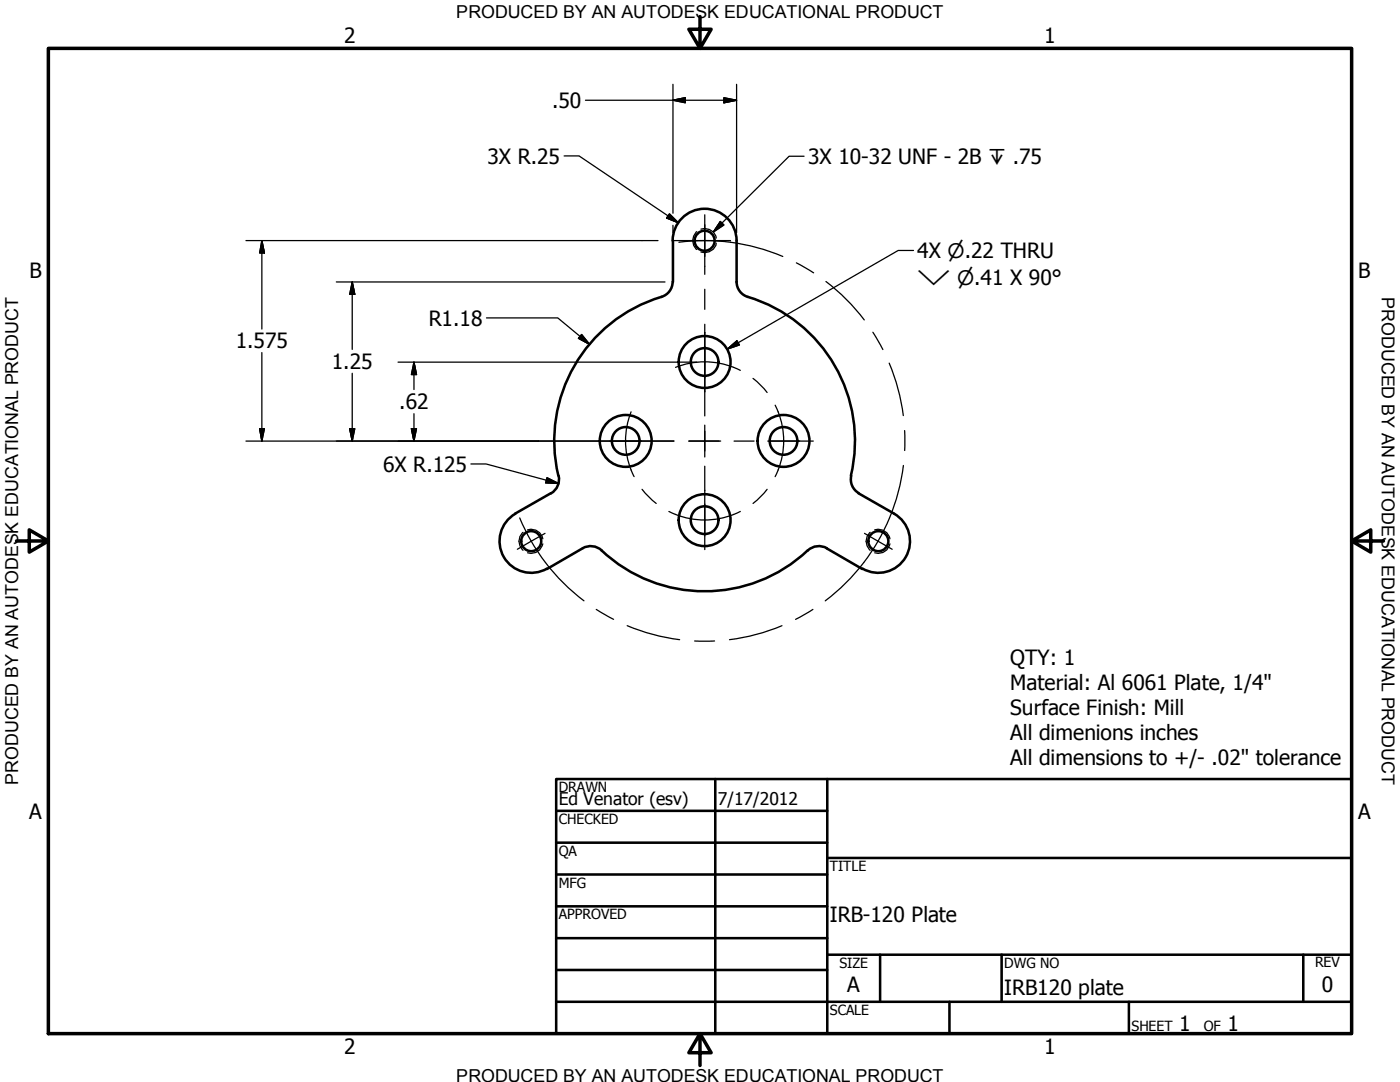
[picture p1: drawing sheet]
<svg xmlns="http://www.w3.org/2000/svg" width="279mm" height="216mm" viewBox="0 0 279 216" stroke-linecap="round" stroke-linejoin="round" font-family="sans-serif">
<!-- layer: Visible (ANSI) -->
<g fill="none" stroke="#000" stroke-width=".51">
<path d="M134.2 48a6.4 6.4 0 0 1 6.4-6.3 6.4 6.4 0 0 1 6.4 6.3M134.2 56.2a3.1 3.1 0 0 1-2.2 3 30 30 0 0 0-20.6 35.7M134.3 48v8.3M147 56.2a3.1 3.1 0 0 0 2.2 3 30 30 0 0 1 20.6 35.7M147 48v8.3M109.9 98.4l-7.1 4.1M111.5 94.9a3.2 3.2 0 0 1-1.5 3.5M169.9 94.9a3.1 3.1 0 0 0 1.5 3.5M171.3 98.4l7.1 4.1M102.9 102.5a6.3 6.3 0 0 0-2.4 8.6 6.3 6.3 0 0 0 8.7 2.4M116.3 109.4l-7.1 4.1M116.3 109.4a3.2 3.2 0 0 1 3.8 .4"/>
<path d="M120 109.8a30 30 0 0 0 41.2 0M165 109.4l7.1 4.1M165 109.4a3.2 3.2 0 0 0-3.8 .4M178.5 102.5a6.3 6.3 0 0 1 2.3 8.6 6.3 6.3 0 0 1-8.7 2.4"/>
<circle cx="140.6" cy="48" r="2"/>
<circle cx="140.6" cy="72.2" r="2.76"/>
<circle cx="140.6" cy="72.2" r="5.2"/>
<circle cx="124.9" cy="88" r="2.76"/>
<circle cx="124.9" cy="88" r="5.2"/>
<circle cx="156.4" cy="88" r="2.76"/>
<circle cx="156.4" cy="88" r="5.2"/>
<circle cx="106" cy="108" r="2"/>
<circle cx="140.6" cy="103.8" r="2.76"/>
<circle cx="140.6" cy="103.8" r="5.2"/>
<circle cx="175.3" cy="108" r="2"/>
</g>
<!-- layer: Hidden Narrow (ANSI) -->
<path d="M139.1 46.2a2.33 2.33 0 0 0 0 3.6M139.9 45.7a2.35 2.35 0 0 1 3 1.8M142.9 48.5a2.25 2.25 0 0 1-3 1.8M104.4 106.2a2.33 2.33 0 0 0 0 3.6M105.3 105.7a2.35 2.35 0 0 1 3 1.8M108.3 108.5a2.34 2.34 0 0 1-3 1.8M173.7 106.2a2.33 2.33 0 0 0 0 3.6M174.6 105.7a2.35 2.35 0 0 1 3 1.8M177.6 108.5a2.34 2.34 0 0 1-3 1.8" fill="none" stroke="#000" stroke-width=".25"/>
<!-- layer: Border (ANSI) -->
<path d="M9.7 9.7h260v196.5h-260zM139.7 3.3v6.4l-2.2-3.9h4.4l-2.2 3.9M3.3 107.9h6.4l-3.9-2.2v4.5l3.9-2.3M269.7 107.9l3.9 2.3v-4.5l-3.9 2.2h6.4M139.7 206.2l2.2 3.9h-4.4l2.2-3.9v6.4" fill="none" stroke="#000" stroke-width=".7"/>
<!-- layer: Title (ANSI) -->
<g fill="none" stroke="#000" stroke-width=".51">
<path d="M111 155.4h158.7v50.8h-158.7zM142.7 155.4v50.8M165.1 155.4v50.8M111 161.8h54.1M111 168.1h54.1M111 174.5h54.1M165.1 171.2h104.6M111 180.8h54.1M111 187.2h54.1M111 193.5h54.1M111 199.9h158.7M165.1 190.5h104.6"/>
<path d="M175.6 190.5v9.4M189.5 199.9v6.3M199.9 190.5v9.4M225.3 199.9v6.3M260.1 190.5v9.4"/>
</g>
<!-- layer: Symbol (ANSI) -->
<path d="M160.5 31.2h-3l-15.1 15.1M143.8 44.2l.7 .7-2.1 1.4zM182.3 50h-3l-34.1 19.7M145.2 69.7l1.9-1.7 .5 .8z" fill="none" stroke="#000" stroke-width=".25"/>
<path d="M143.8 44.2l-1.4 2.1zM143.8 44.2l.7 .7-2.1 1.4zM145.2 69.7l1.9-1.7zM145.2 69.7l1.9-1.7 .5 .8z" fill="#000" stroke="#000" stroke-width=".25"/>
<!-- layer: Dimension (ANSI) -->
<g fill="none" stroke="#000" stroke-width=".25">
<path d="M134.3 16.8v25.7M144.5 19.5l2.5 .5-2.5 .5zM147 16.8v29.6M112.6 31.1h3l19.8 13.3M116.8 20h30.2M134.3 20l2.5-.5v1zM49.1 48h79M52.3 48l.5 2.5h-1zM52.3 48v17.7M67.1 56.3h65.6M70.3 56.3l.5 2.4h-1zM70.3 56.3v13.4"/>
<path d="M133.6 42.7l1.8 1.7-2.4-.9zM134.3 45v1.4M52.3 70.4v17.6M70.3 74.5v13.5M79.4 72.3h59.7M82.6 72.3l.5 2.4h-1zM82.6 72.3v5.4M97.1 63.4h14.2l6.4 5.3M116.1 66.7l1.6 2-2.3-1.2zM49.1 88h58.3M51.8 85.5h1l-.5 2.5zM69.8 85.5h1l-.5 2.5z"/>
<path d="M82.1 85.5h1l-.5 2.5zM82.6 82.5v5.5M94 92.6h3l14.4 3.9M109.2 95.3l2.2 1.2-2.5-.2z"/>
</g>
<g fill="#000" stroke="#000" stroke-width=".25">
<path d="M134.3 20l2.5-.5zM134.3 20l2.5-.5v1zM144.5 20.5l2.5-.5zM144.5 19.5l2.5 .5-2.5 .5zM52.3 48l.5 2.5zM52.3 48l.5 2.5h-1zM70.3 56.3l.5 2.4zM70.3 56.3l.5 2.4h-1zM133 43.5l2.4 .9zM133.6 42.7l1.8 1.7-2.4-.9zM82.6 72.3l.5 2.4zM82.6 72.3l.5 2.4h-1z"/>
<path d="M115.4 67.5l2.3 1.2zM116.1 66.7l1.6 2-2.3-1.2zM51.8 85.5l.5 2.5zM51.8 85.5h1l-.5 2.5zM69.8 85.5l.5 2.5zM69.8 85.5h1l-.5 2.5zM82.1 85.5l.5 2.5zM82.1 85.5h1l-.5 2.5zM108.9 96.3l2.5 .2zM109.2 95.3l2.2 1.2-2.5-.2z"/>
</g>
<!-- layer: Center Mark (ANSI) -->
<path d="M140.7 44.8v6.4M140.7 69.1v6.3M107.4 88h27.1M121.7 88h6.4M137.5 88h6.3M140.7 84.8v6.4M153.2 88h6.4M108.8 106.4l-5.5 3.2M140.7 100.6v6.3M172.5 106.4l5.6 3.2" fill="none" stroke="#000" stroke-width=".25"/>
<!-- layer: Centerline (ANSI) -->
<g fill="none" stroke="#000" stroke-width=".25">
<path d="M128.1 48h3.2M134.3 48h11.5M135.5 48.3l5.1-.3 5.2 .3M140.7 42.9v11.8M140.7 57.7v4M145.8 48.3a40 40 0 0 1 10.4 2.9M158.9 52.4l3.5 2M164.8 56.2a40 40 0 0 1 7.7 7.6M134.8 73.3a15.8 15.8 0 0 1 12.9 .6M140.7 64.7v18.3M150.3 75.5l1.3 1.1 1.5 1.7M174.2 66.3l2 3.4"/>
<path d="M177.5 72.5a40 40 0 0 1 2.8 10.4M107.4 88h27.1M125.9 82.2a15.8 15.8 0 0 0 .6 12.9M128.1 97.6l1.6 1.7 1.3 1.2M137.5 88h6M140.7 86v4M140.7 93v16.7M146.5 88h4M153.1 97.6l-1.1 1.3-1.7 1.6M153.5 88h8.8M154.7 80.9a15.8 15.8 0 0 1 0 14.2M180.3 92.9a40 40 0 0 1-15.6 27"/>
<path d="M180.5 85.9v4M103.7 103.3a40 40 0 0 0 12.8 16.6M133.5 102.1a15.8 15.8 0 0 0 14.2 0M119 121.6l3.4 2M125.2 124.8a40 40 0 0 0 10.4 2.8M138.6 127.9h4M156.1 124.9a40 40 0 0 1-10.5 2.7M162.2 121.6l-3.4 2"/>
</g>
<g font-size="4.2">
<text x="68.7" y="8.6">2</text>
<text x="208.4" y="8.6">1</text>
<text x="110.2" y="21.5">.50</text>
<text x="97.3" y="32.6">3X R.25</text>
<text x="161.3" y="32.7">3X 10-32 UNF - 2B ↧ .75</text>
<text x="183.1" y="51.5">4X ⌀.22 THRU</text>
<text x="5.9" y="55.5">B</text>
<text x="271.1" y="55.5">B</text>
<text x="85.6" y="65">R1.18</text>
<text x="47.1" y="69.5">1.575</text>
<text x="66.2" y="73.7">1.25</text>
<text x="79.7" y="81.7">.62</text>
<text x="76.5" y="94.1">6X R.125</text>
<text x="201.6" y="132.7">QTY: 1</text>
<text x="201.6" y="137.7">Material: Al 6061 Plate, 1/4&quot;</text>
<text x="201.6" y="142.7">Surface Finish: Mill</text>
<text x="201.6" y="147.7">All dimenions inches</text>
<text x="201.6" y="152.7">All dimensions to +/- .02&quot; tolerance</text>
<text x="5.8" y="163.4">A</text>
<text x="271" y="163.4">A</text>
<text x="165.6" y="184">IRB-120 Plate</text>
<text x="169.1" y="198">A</text>
<text x="263.8" y="198">0</text>
<text x="200.4" y="198.6">IRB120 plate</text>
<text x="235.3" y="205.7">1</text>
<text x="245" y="205.7">1</text>
<text x="68.7" y="210.3">2</text>
<text x="208.4" y="210.3">1</text>
</g>
<text font-size="4" x="183.1" y="56.8">⌵ ⌀.41 X 90°</text>
<g font-size="3.6">
<text x="91.1" y="3.6">PRODUCED BY AN AUTODESK EDUCATIONAL PRODUCT</text>
<text x="275.8" y="59.3" transform="rotate(90 275.8 59.3)">PRODUCED BY AN AUTODESK EDUCATIONAL PRODUCT</text>
<text x="3.6" y="156.6" transform="rotate(-90 3.6 156.6)">PRODUCED BY AN AUTODESK EDUCATIONAL PRODUCT</text>
<text x="91.1" y="215.9">PRODUCED BY AN AUTODESK EDUCATIONAL PRODUCT</text>
</g>
<g font-size="3.5">
<text x="111.5" y="160.6">Ed Venator (esv)</text>
<text x="143.3" y="160.7">7/17/2012</text>
</g>
<g font-size="2.8">
<text x="111.5" y="158">DRAWN</text>
<text x="111.5" y="164.4">CHECKED</text>
<text x="111.5" y="170.8">QA</text>
<text x="165.6" y="173.7">TITLE</text>
<text x="111.5" y="177.1">MFG</text>
<text x="111.5" y="183.5">APPROVED</text>
<text x="167.5" y="193.1">SIZE</text>
<text x="200.4" y="193.1">DWG NO</text>
<text x="262.4" y="193">REV</text>
<text x="165.6" y="202.5">SCALE</text>
<text x="225.8" y="205.7">SHEET</text>
<text x="240.2" y="205.7">OF</text>
</g>
</svg>
